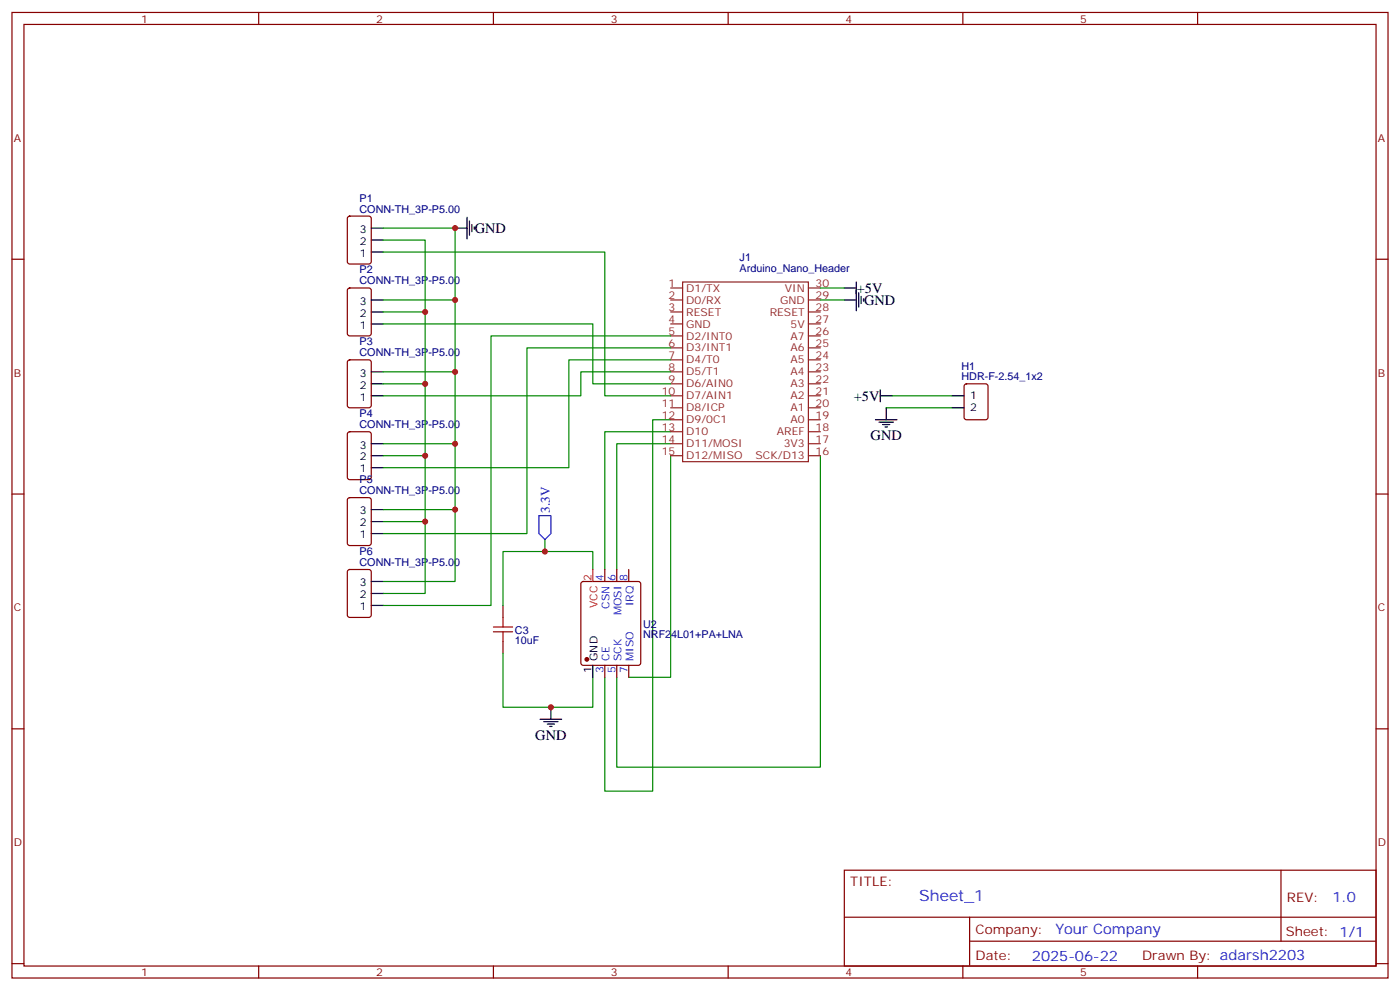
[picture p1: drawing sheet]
<svg xmlns="http://www.w3.org/2000/svg" width="412mm" height="292mm" viewBox="0 0 412 292" stroke-linecap="round" stroke-linejoin="round" font-family="sans-serif">
<g fill="none" stroke="#008700" stroke-width=".35">
<path d="M112.9 74.2h65.3v42.4h19.4M112.9 70.7h12.3v104.1h-12.3M112.9 67.2h21.2v104h-21.2M112.9 95.4h61.7v17.6h23M112.9 88.3h21.2M112.9 91.9h12.3M197.6 98.9h-53v79.4h-31.7M241.7 84.8h7M241.7 88.3h7M112.9 113h12.3M112.9 109.5h21.2M197.6 109.5h-26.5v7.1h-58.2"/>
<path d="M197.6 106h-30v31.7h-54.7M197.6 102.4h-42.4v54.7h-42.3M262.8 116.6h17.7M112.9 134.2h12.3M112.9 130.7h21.2M197.6 123.6h-5.3v109.4h-14.1v-33.5M197.6 127.1h-19.4v40.6M197.6 134.2v65.3h-12.4M197.6 130.7h-15.9v37M241.7 134.2v91.7h-60v-26.4M261.1 120.1h19.4M112.9 153.6h12.3"/>
<path d="M112.9 150.1h21.2M160.5 158.9v3.5M174.6 167.7v-5.3h-26.4v15.9M148.2 192.4v15.9h26.4v-8.8"/>
</g>
<path d="M145.3 186.1h5.7M145.3 184.6h5.7M148.2 181.8v2.8M148.2 186.1v2.8" fill="none" stroke="#a10000" stroke-width=".35"/>
<g fill="none" stroke="#870000" stroke-width=".35">
<path d="M3.5 3.7h405.4v284.3h-405.4zM7.1 7.2h398.2v277.3h-398.2zM76.2 3.7v3.5M145.3 3.7v3.5M214.5 3.7v3.5M283.6 3.7v3.5M352.8 3.7v3.5M3.5 76.3h3.6M102.5 63.8l.5-.2h5.7l.6 .5 .1 12.9-.5 .7-5.9 .1-.6-.5-.1-13zM405.3 76.3h3.6M102.5 85l.5-.2h5.7l.6 .4 .1 13-.5 .7h-5.9l-.6-.4-.1-13zM102.5 106.2l.5-.2h5.7l.6 .4 .1 13-.5 .6-5.9 .1-.6-.5-.1-12.9z"/>
<path d="M284.2 113.2l.5-.2h5.6l.7 .5v9.4l-.4 .7h-5.9l-.7-.4v-9.5zM102.5 127.3l.5-.2h5.7l.6 .5 .1 12.9-.5 .7-5.9 .1-.6-.5-.1-13zM3.5 145.5h3.6M102.5 146.8l.5-.3h5.7l.6 .5 .1 12.9-.5 .7-5.9 .1-.6-.5-.1-13zM405.3 145.5h3.6M102.5 167.9l.5-.2h5.7l.6 .4 .1 13-.5 .7h-5.9l-.6-.4-.1-13zM148.2 178.3v3.5M171.3 171.4l.5-.2h16.2l.5 .2 .2 .5v23.3l-.2 .5-.5 .2h-16.2l-.5-.2-.2-.5v-23.3zM178.2 167.7v3.5M181.7 167.7v3.5M185.2 167.7v3.5M148.2 188.9v3.5"/>
<path d="M178.2 195.9v3.6M181.7 195.9v3.6M185.2 195.9v3.6M3.5 214.6h3.6M405.3 214.6h3.6M248.7 256.3h156.6v28.2h-156.6zM377.3 256.3v20.9M248.7 270.1h156.5M285.6 277.2h119.6M285.6 270.1v14.1M3.5 283.8h3.6M76.2 284.5v3.5"/>
<path d="M145.3 284.5v3.5M214.5 284.5v3.5M283.6 284.5v3.5M352.8 284.5v3.5M405.3 283.8h3.6"/>
</g>
<path d="M158.7 151.8h3.6v5.3l-1.8 1.8-1.8-1.8z" fill="none" stroke="#00f" stroke-width=".35"/>
<g fill="none" stroke="#000" stroke-width=".35">
<path d="M109.4 70.7h3.5M109.4 74.2h3.5M109.4 67.2h3.5M134.1 67.2h3.5M137.6 64v6.3M138.3 65.1v4.2M139 66.1v2.1M139.7 66.8v.7M109.4 88.3h3.5M109.4 91.9h3.5M109.4 95.4h3.5M248.7 84.8h3.5"/>
<path d="M248.7 88.3h3.5M252.2 83v8.5M252.9 86.2v4.3M253.6 87.3v2.1M254.4 88v.7M109.4 116.6h3.5M109.4 113h3.5M109.4 109.5h3.5M259.3 116.6h3.5M259.3 114.8v3.5M280.5 116.6h3.5M109.4 134.2h3.5"/>
<path d="M109.4 137.7h3.5M109.4 130.7h3.5M257.9 123.6h6.3M258.9 124.3h4.3M260 125h2.1M260.7 125.7h.7M261.1 120.1v3.5M280.5 120.1h3.5M109.4 153.6h3.5M109.4 157.1h3.5M109.4 150.1h3.5M109.4 174.8h3.5"/>
<path d="M109.4 178.3h3.5M109.4 171.2h3.5M174.6 195.9v3.6M159.1 211.8h6.4M160.2 212.5h4.2M161.2 213.2h2.1M161.9 213.9h.7M162.3 208.3v3.5"/>
</g>
<circle cx="172.9" cy="194.2" r=".53" fill="#870000" stroke="#870000" stroke-width=".35"/>
<path d="M174.6 167.7v3.5" fill="none" stroke="#f00" stroke-width=".35"/>
<g fill="none" stroke="#8c2424" stroke-width=".35">
<path d="M197.6 84.8h3.5M197.6 88.3h3.5M197.6 91.9h3.5M197.6 95.4h3.5M197.6 98.9h3.5M201.1 83h37v53h-37zM238.1 84.8h3.6M238.1 88.3h3.6M238.1 91.9h3.6M238.1 95.4h3.6M238.1 98.9h3.6M197.6 102.4h3.5"/>
<path d="M197.6 106h3.5M197.6 109.5h3.5M197.6 113h3.5M197.6 116.6h3.5M238.1 102.4h3.6M238.1 106h3.6M238.1 109.5h3.6M238.1 113h3.6M238.1 116.6h3.6M197.6 120.1h3.5M197.6 123.6h3.5M197.6 127.1h3.5"/>
<path d="M197.6 130.7h3.5M197.6 134.2h3.5M238.1 120.1h3.6M238.1 123.6h3.6M238.1 127.1h3.6M238.1 130.7h3.6M238.1 134.2h3.6"/>
</g>
<g fill="#c00">
<circle cx="160.5" cy="162.4" r=".88"/>
<circle cx="162.3" cy="208.3" r=".88"/>
<circle cx="125.2" cy="91.9" r=".88"/>
<circle cx="125.2" cy="113" r=".88"/>
<circle cx="125.2" cy="134.2" r=".88"/>
<circle cx="125.2" cy="153.6" r=".88"/>
<circle cx="134.1" cy="67.2" r=".88"/>
<circle cx="134.1" cy="88.3" r=".88"/>
<circle cx="134.1" cy="109.5" r=".88"/>
<circle cx="134.1" cy="130.7" r=".88"/>
<circle cx="134.1" cy="150.1" r=".88"/>
</g>
<text font-size="4.6" fill="#00f" x="270.8" y="265.3">Sheet_1</text>
<g font-size="4.2">
<text x="139.9" y="68.6">GND</text>
<text x="252.4" y="86.2">+5V</text>
<text x="254.5" y="89.7">GND</text>
<text x="251.5" y="118">+5V</text>
<text x="256.5" y="129.7">GND</text>
<text x="157.7" y="217.9">GND</text>
</g>
<g font-size="4.2" fill="#00f">
<text x="392.5" y="265.5">1.0</text>
<text x="310.9" y="275.1">Your Company</text>
<text x="304" y="282.9">2025-06-22</text>
</g>
<text font-size="3.9" fill="#00f" x="162" y="150.9" transform="rotate(-90 162 150.9)">3.3V</text>
<g font-size="3.9" fill="#800">
<text x="250.5" y="260.8">TITLE:</text>
<text x="379.1" y="265.5">REV:</text>
<text x="287.4" y="275">Company:</text>
<text x="378.7" y="275.7">Sheet: 1/1</text>
<text x="287.4" y="282.7">Date:</text>
<text x="336.4" y="282.8">Drawn By: adarsh2203</text>
</g>
<g font-size="3.2" fill="#800">
<text x="41.6" y="6.7">1</text>
<text x="110.8" y="6.7">2</text>
<text x="179.9" y="6.7">3</text>
<text x="249.1" y="6.7">4</text>
<text x="318.2" y="6.7">5</text>
<text x="4.1" y="41.8">A</text>
<text x="405.9" y="41.8">A</text>
<text x="4.1" y="110.9">B</text>
<text x="405.9" y="110.9">B</text>
<text x="4.1" y="180.1">C</text>
<text x="405.9" y="180.1">C</text>
<text x="4.1" y="249.2">D</text>
<text x="405.9" y="249.2">D</text>
<text x="41.6" y="287.5">1</text>
<text x="110.8" y="287.5">2</text>
<text x="179.9" y="287.5">3</text>
<text x="249.1" y="287.5">4</text>
<text x="318.2" y="287.5">5</text>
</g>
<g font-size="3.2" fill="#000080">
<text x="105.9" y="59.4">P1</text>
<text x="105.9" y="62.6">CONN-TH_3P-P5.00</text>
<text x="217.9" y="77">J1</text>
<text x="105.9" y="83.7">CONN-TH_3P-P5.00</text>
<text x="105.9" y="80.5">P2</text>
<text x="217.9" y="80">Arduino_Nano_Header</text>
<text x="105.9" y="101.7">P3</text>
<text x="105.9" y="104.9">CONN-TH_3P-P5.00</text>
<text x="283.2" y="112">HDR-F-2.54_1x2</text>
<text x="283.2" y="108.9">H1</text>
<text x="105.9" y="122.9">P4</text>
<text x="105.9" y="126.1">CONN-TH_3P-P5.00</text>
<text x="105.9" y="142.3">P5</text>
<text x="105.9" y="145.5">CONN-TH_3P-P5.00</text>
<text x="105.9" y="166.7">CONN-TH_3P-P5.00</text>
<text x="105.9" y="163.4">P6</text>
<text x="189.4" y="184.9">U2</text>
<text x="151.7" y="189.6">10uF</text>
<text x="151.7" y="186.6">C3</text>
<text x="189.4" y="187.9">NRF24L01+PA+LNA</text>
</g>
<g font-size="3.2">
<text x="106" y="68.6">3</text>
<text x="106" y="72.1">2</text>
<text x="106" y="75.6">1</text>
<text x="106" y="89.7">3</text>
<text x="106" y="93.3">2</text>
<text x="106" y="96.8">1</text>
<text x="106" y="110.9">3</text>
<text x="106" y="114.4">2</text>
<text x="106" y="118">1</text>
<text x="285.8" y="117.6">1</text>
<text x="285.8" y="121.1">2</text>
<text x="106" y="135.6">2</text>
<text x="106" y="132.1">3</text>
<text x="106" y="139.1">1</text>
<text x="106" y="155">2</text>
<text x="106" y="151.5">3</text>
<text x="106" y="158.5">1</text>
<text x="106" y="172.6">3</text>
<text x="106" y="176.2">2</text>
<text x="106" y="179.7">1</text>
<text x="176" y="194.6" transform="rotate(-90 176 194.6)">GND</text>
<text x="174.3" y="198.1" transform="rotate(-90 174.3 198.1)">1</text>
</g>
<g font-size="3.2" fill="#8d2323">
<text x="196.9" y="84.5">1</text>
<text x="196.9" y="88">2</text>
<text x="202.1" y="85.9">D1/TX</text>
<text x="202.1" y="89.4">D0/RX</text>
<text x="229.8" y="89.4">GND</text>
<text x="231.2" y="85.9">VIN</text>
<text x="240.2" y="84.5">30</text>
<text x="240.2" y="88">29</text>
<text x="196.9" y="91.5">3</text>
<text x="196.9" y="95">4</text>
<text x="202.1" y="92.9">RESET</text>
<text x="226.7" y="92.9">RESET</text>
<text x="240.2" y="95">27</text>
<text x="240.2" y="91.5">28</text>
<text x="196.9" y="98.6">5</text>
<text x="202.1" y="96.4">GND</text>
<text x="202.1" y="100">D2/INT0</text>
<text x="232.9" y="100">A7</text>
<text x="232.9" y="96.4">5V</text>
<text x="240.2" y="98.6">26</text>
<text x="196.9" y="102.1">6</text>
<text x="196.9" y="105.6">7</text>
<text x="202.1" y="103.5">D3/INT1</text>
<text x="202.1" y="107">D4/T0</text>
<text x="232.9" y="107">A5</text>
<text x="232.9" y="103.5">A6</text>
<text x="240.2" y="105.6">24</text>
<text x="240.2" y="102.1">25</text>
<text x="196.9" y="109.1">8</text>
<text x="196.9" y="112.7">9</text>
<text x="202.1" y="110.6">D5/T1</text>
<text x="232.9" y="110.6">A4</text>
<text x="240.2" y="112.7">22</text>
<text x="240.2" y="109.1">23</text>
<text x="194.9" y="116.2">10</text>
<text x="194.9" y="119.7">11</text>
<text x="202.1" y="114.1">D6/AIN0</text>
<text x="202.1" y="117.6">D7/AIN1</text>
<text x="232.9" y="117.6">A2</text>
<text x="232.9" y="114.1">A3</text>
<text x="240.2" y="119.7">20</text>
<text x="240.2" y="116.2">21</text>
<text x="194.9" y="123.3">12</text>
<text x="202.1" y="121.1">D8/ICP</text>
<text x="202.1" y="124.7">D9/0C1</text>
<text x="232.9" y="121.1">A1</text>
<text x="232.9" y="124.7">A0</text>
<text x="240.2" y="123.3">19</text>
<text x="194.9" y="126.8">13</text>
<text x="194.9" y="130.3">14</text>
<text x="202.1" y="128.2">D10</text>
<text x="202.1" y="131.7">D11/MOSI</text>
<text x="228.9" y="128.2">AREF</text>
<text x="230.9" y="131.7">3V3</text>
<text x="240.2" y="130.3">17</text>
<text x="240.2" y="126.8">18</text>
<text x="194.9" y="133.8">15</text>
<text x="202.1" y="135.3">D12/MISO</text>
<text x="222.6" y="135.3">SCK/D13</text>
<text x="240.2" y="133.8">16</text>
</g>
<g font-size="3.2" fill="#f00">
<text x="174.3" y="171.1" transform="rotate(-90 174.3 171.1)">2</text>
<text x="176" y="179.1" transform="rotate(-90 176 179.1)">VCC</text>
</g>
<g font-size="3.2" fill="#00f">
<text x="177.8" y="171.1" transform="rotate(-90 177.8 171.1)">4</text>
<text x="181.3" y="171.1" transform="rotate(-90 181.3 171.1)">6</text>
<text x="184.9" y="171.1" transform="rotate(-90 184.9 171.1)">8</text>
<text x="179.6" y="179.3" transform="rotate(-90 179.6 179.3)">CSN</text>
<text x="186.6" y="178.6" transform="rotate(-90 186.6 178.6)">IRQ</text>
<text x="183.1" y="181.2" transform="rotate(-90 183.1 181.2)">MOSI</text>
<text x="179.6" y="194.6" transform="rotate(-90 179.6 194.6)">CE</text>
<text x="183.1" y="194.6" transform="rotate(-90 183.1 194.6)">SCK</text>
<text x="186.6" y="194.6" transform="rotate(-90 186.6 194.6)">MISO</text>
<text x="177.8" y="198.1" transform="rotate(-90 177.8 198.1)">3</text>
<text x="181.3" y="198.1" transform="rotate(-90 181.3 198.1)">5</text>
<text x="184.9" y="198.1" transform="rotate(-90 184.9 198.1)">7</text>
</g>
</svg>
